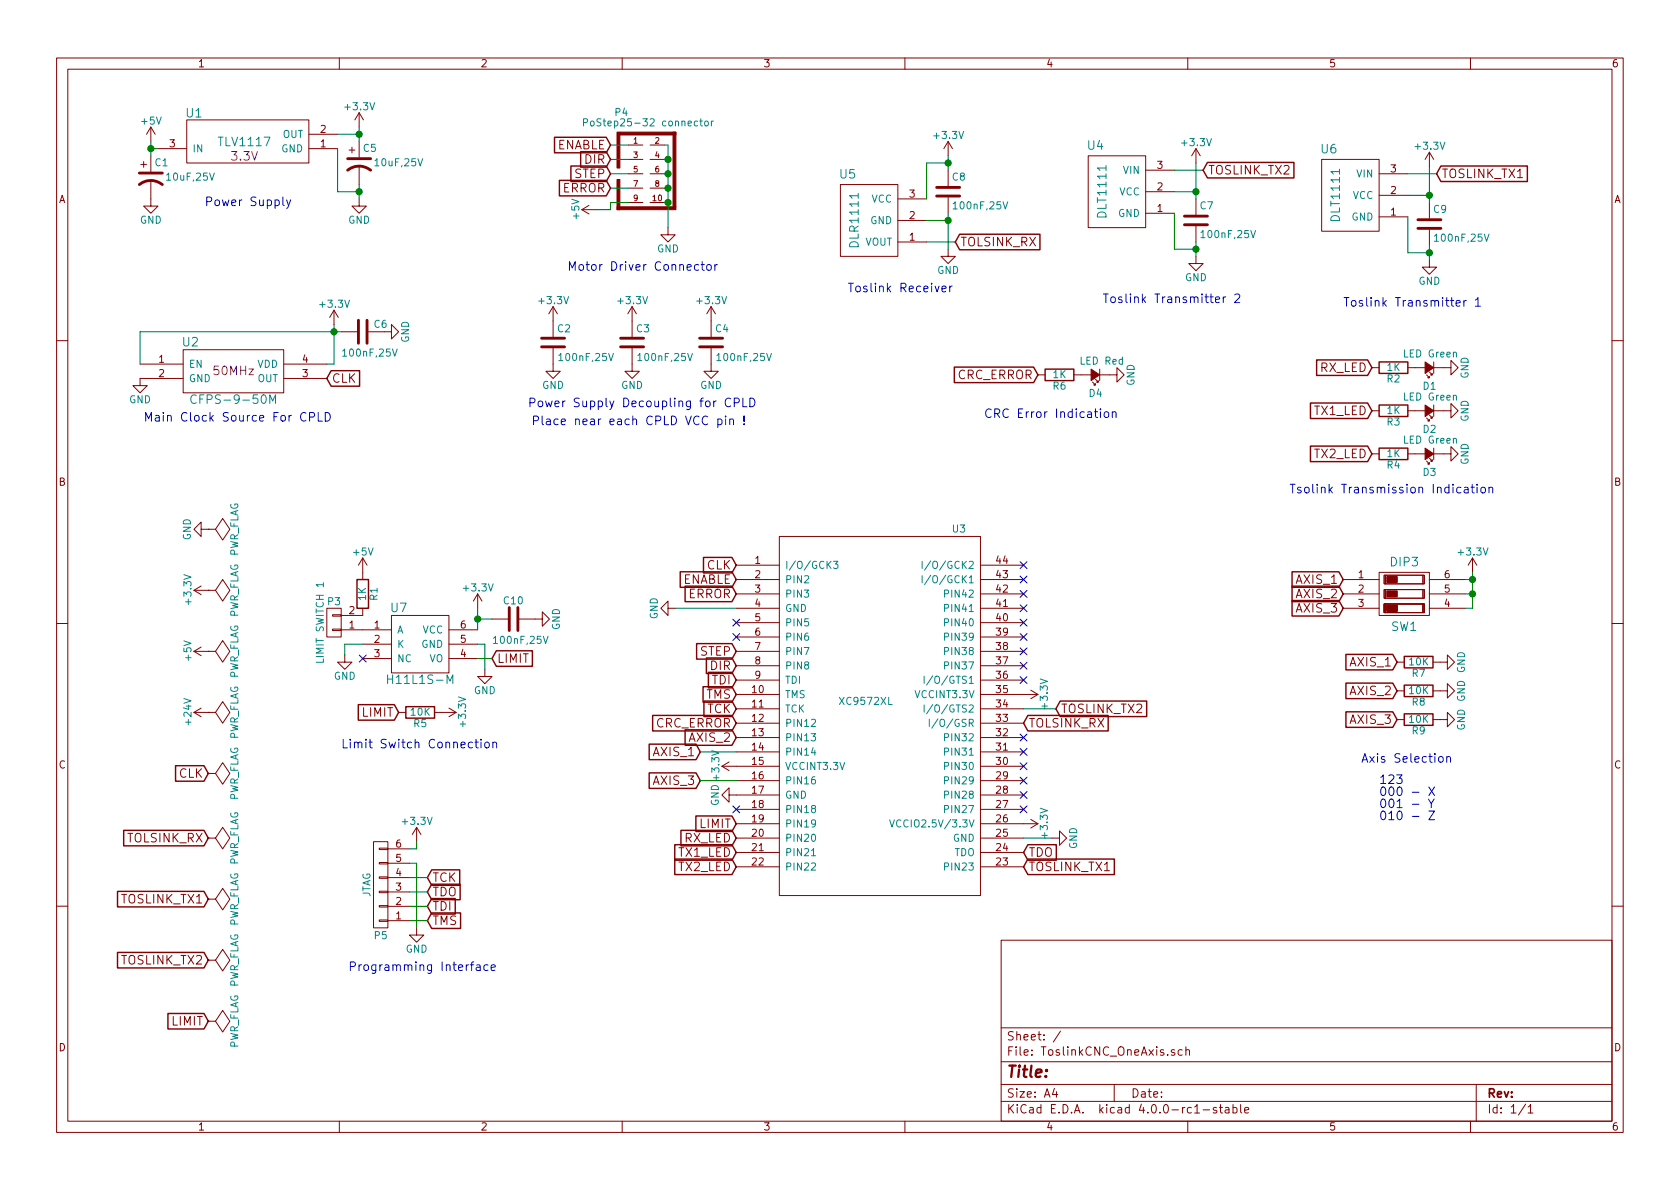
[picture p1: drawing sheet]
EESchema Schematic File Version 2
LIBS:power
LIBS:device
LIBS:transistors
LIBS:conn
LIBS:linear
LIBS:regul
LIBS:74xx
LIBS:cmos4000
LIBS:adc-dac
LIBS:memory
LIBS:xilinx
LIBS:microcontrollers
LIBS:dsp
LIBS:microchip
LIBS:analog_switches
LIBS:motorola
LIBS:texas
LIBS:intel
LIBS:audio
LIBS:interface
LIBS:digital-audio
LIBS:philips
LIBS:display
LIBS:cypress
LIBS:siliconi
LIBS:opto
LIBS:atmel
LIBS:contrib
LIBS:valves
LIBS:xc9572xl
LIBS:sw_dip
LIBS:ToslinkCNC_OneAxis-cache
EELAYER 25 0
EELAYER END
$Descr A4 11693 8268
encoding utf-8
Sheet 1 1
Title ""
Date ""
Rev ""
Comp ""
Comment1 ""
Comment2 ""
Comment3 ""
Comment4 ""
$EndDescr
$Comp
L ASV_XO_50MHZ U2
U 1 1
P 1625 2575
F 0 "U2" H 1325 2775 60  0000 C CNN
F 1 "CFPS-9-50M" H 1625 2375 60  0000 C CNN
F 2 "CFPS-9-50M:CFPS-9-50M" H 1375 2775 60  0001 C CNN
F 3 "" H 1625 2575 60  0000 C CNN
F 4 "50MHz" H 1625 2575 60  0000 C CNN "Field4"
	1    1625 2575
	1    0    0    -1  
$EndComp
$Comp
L DLT1111 U6
U 1 1
P 9400 1350
F 0 "U6" V 9725 1500 60  0000 C CNN
F 1 "DLT1111" H 9400 1450 60  0000 C CNN
F 2 "VQFP44:DLT1111" H 9400 850 60  0001 C CNN
F 3 "" H 9400 850 60  0000 C CNN
	1    9400 1350
	0    -1   -1   0   
$EndComp
$Comp
L TLV1117 U1
U 1 1
P 1700 925
F 0 "U1" H 2050 775 60  0000 C CNN
F 1 "TLV1117" H 1700 975 60  0000 C CNN
F 2 "VQFP44:SOT-223" H 1700 775 60  0001 C CNN
F 3 "" H 1600 475 60  0000 C CNN
F 4 "3.3V" H 1700 1075 60  0000 C CNN "Note"
	1    1700 925 
	-1   0    0    1   
$EndComp
$Comp
L XC9572XL U3
U 1 1
P 6125 4975
F 0 "U3" H 6675 6275 50  0000 C CNN
F 1 "XC9572XL" H 6025 5075 50  0000 C CNN
F 2 "VQFP44:VQFP44" H 6075 4875 50  0001 C CNN
F 3 "" H 6125 4975 50  0001 C CNN
	1    6125 4975
	1    0    0    -1  
$EndComp
$Comp
L PoStep25-32_connector P4
U 1 1
P 4575 1200
F 0 "P4" H 4325 1625 50  0000 C CNN
F 1 "PoStep25-32 connector" H 4050 1525 50  0000 L BNN
F 2 "VQFP44:VASCH5x2" H 4525 900 50  0001 C CNN
F 3 "" H 4575 1200 60  0000 C CNN
	1    4575 1200
	1    0    0    -1  
$EndComp
$Comp
L GND #PWR24
U 1 1
P 4650 1575
F 0 "#PWR24" H 4650 1325 50  0001 C CNN
F 1 "GND" H 4650 1425 50  0000 C CNN
F 2 "" H 4650 1575 60  0000 C CNN
F 3 "" H 4650 1575 60  0000 C CNN
	1    4650 1575
	1    0    0    -1  
$EndComp
Wire Wire Line
	4625 1000 4650 1000
Wire Wire Line
	4625 1100 4650 1100
Connection ~ 4650 1100
Wire Wire Line
	4650 1200 4625 1200
Connection ~ 4650 1200
Wire Wire Line
	4650 1300 4625 1300
Connection ~ 4650 1300
Wire Wire Line
	4650 1400 4625 1400
Connection ~ 4650 1400
Wire Wire Line
	4650 1000 4650 1575
Wire Wire Line
	4375 1000 4250 1000
Wire Wire Line
	4375 1100 4250 1100
Wire Wire Line
	4375 1200 4250 1200
Wire Wire Line
	4375 1300 4250 1300
Text GLabel 4250 1000 0    60   Input ~ 0
ENABLE
Text GLabel 4250 1100 0    60   Input ~ 0
DIR
Text GLabel 4250 1200 0    60   Input ~ 0
STEP
Text GLabel 4250 1300 0    60   Input ~ 0
ERROR
$Comp
L DLR1111 U5
U 1 1
P 6050 1525
F 0 "U5" V 6375 1675 60  0000 C CNN
F 1 "DLR1111" H 6050 1625 60  0000 C CNN
F 2 "VQFP44:DLR1111" H 6050 1025 60  0001 C CNN
F 3 "" H 6050 1025 60  0000 C CNN
	1    6050 1525
	0    -1   -1   0   
$EndComp
$Comp
L C C8
U 1 1
P 6600 1325
F 0 "C8" H 6625 1425 50  0000 L CNN
F 1 "100nF,25V" H 6625 1225 50  0000 L CNN
F 2 "Capacitors_SMD:C_0603_HandSoldering" H 6638 1175 30  0001 C CNN
F 3 "" H 6600 1325 60  0000 C CNN
	1    6600 1325
	1    0    0    -1  
$EndComp
Wire Wire Line
	6450 1525 6600 1525
Wire Wire Line
	6600 1475 6600 1725
Connection ~ 6600 1525
Wire Wire Line
	6450 1675 6650 1675
Text GLabel 6650 1675 2    60   Input ~ 0
TOLSINK_RX
Wire Wire Line
	6600 1075 6600 1175
Wire Wire Line
	6600 1125 6450 1125
Wire Wire Line
	6450 1125 6450 1375
Connection ~ 6600 1125
$Comp
L +3.3V #PWR31
U 1 1
P 6600 1075
F 0 "#PWR31" H 6600 925 50  0001 C CNN
F 1 "+3.3V" H 6600 1215 50  0000 C CNN
F 2 "" H 6600 1075 60  0000 C CNN
F 3 "" H 6600 1075 60  0000 C CNN
	1    6600 1075
	1    0    0    -1  
$EndComp
$Comp
L GND #PWR32
U 1 1
P 6600 1725
F 0 "#PWR32" H 6600 1475 50  0001 C CNN
F 1 "GND" H 6600 1575 50  0000 C CNN
F 2 "" H 6600 1725 60  0000 C CNN
F 3 "" H 6600 1725 60  0000 C CNN
	1    6600 1725
	1    0    0    -1  
$EndComp
$Comp
L C C9
U 1 1
P 9950 1550
F 0 "C9" H 9975 1650 50  0000 L CNN
F 1 "100nF,25V" H 9975 1450 50  0000 L CNN
F 2 "Capacitors_SMD:C_0603_HandSoldering" H 9988 1400 30  0001 C CNN
F 3 "" H 9950 1550 60  0000 C CNN
	1    9950 1550
	1    0    0    -1  
$EndComp
Wire Wire Line
	9800 1350 9950 1350
Wire Wire Line
	9950 1150 9950 1400
Wire Wire Line
	9800 1500 9800 1750
Wire Wire Line
	9800 1750 9950 1750
Wire Wire Line
	9950 1700 9950 1800
$Comp
L GND #PWR46
U 1 1
P 9950 1800
F 0 "#PWR46" H 9950 1550 50  0001 C CNN
F 1 "GND" H 9950 1650 50  0000 C CNN
F 2 "" H 9950 1800 60  0000 C CNN
F 3 "" H 9950 1800 60  0000 C CNN
	1    9950 1800
	1    0    0    -1  
$EndComp
Connection ~ 9950 1750
$Comp
L +3.3V #PWR45
U 1 1
P 9950 1150
F 0 "#PWR45" H 9950 1000 50  0001 C CNN
F 1 "+3.3V" H 9950 1290 50  0000 C CNN
F 2 "" H 9950 1150 60  0000 C CNN
F 3 "" H 9950 1150 60  0000 C CNN
	1    9950 1150
	1    0    0    -1  
$EndComp
Connection ~ 9950 1350
Wire Wire Line
	9800 1200 10000 1200
Text GLabel 10000 1200 2    60   Input ~ 0
TOSLINK_TX1
$Comp
L +5V #PWR6
U 1 1
P 1050 975
F 0 "#PWR6" H 1050 825 50  0001 C CNN
F 1 "+5V" H 1050 1115 50  0000 C CNN
F 2 "" H 1050 975 60  0000 C CNN
F 3 "" H 1050 975 60  0000 C CNN
	1    1050 975 
	1    0    0    -1  
$EndComp
$Comp
L +3.3V #PWR16
U 1 1
P 2500 875
F 0 "#PWR16" H 2500 725 50  0001 C CNN
F 1 "+3.3V" H 2500 1015 50  0000 C CNN
F 2 "" H 2500 875 60  0000 C CNN
F 3 "" H 2500 875 60  0000 C CNN
	1    2500 875 
	1    0    0    -1  
$EndComp
$Comp
L CP1 C5
U 1 1
P 2500 1125
F 0 "C5" H 2525 1225 50  0000 L CNN
F 1 "10uF,25V" H 2600 1125 50  0000 L CNN
F 2 "VQFP44:TantalC_SizeB_EIA-3528_HandSoldering" H 2500 1125 60  0001 C CNN
F 3 "" H 2500 1125 60  0000 C CNN
	1    2500 1125
	1    0    0    -1  
$EndComp
$Comp
L CP1 C1
U 1 1
P 1050 1225
F 0 "C1" H 1075 1325 50  0000 L CNN
F 1 "10uF,25V" H 1150 1225 50  0000 L CNN
F 2 "VQFP44:TantalC_SizeB_EIA-3528_HandSoldering" H 1050 1225 60  0001 C CNN
F 3 "" H 1050 1225 60  0000 C CNN
	1    1050 1225
	1    0    0    -1  
$EndComp
Wire Wire Line
	1050 975  1050 1075
Wire Wire Line
	1050 1025 1100 1025
Connection ~ 1050 1025
$Comp
L GND #PWR7
U 1 1
P 1050 1375
F 0 "#PWR7" H 1050 1125 50  0001 C CNN
F 1 "GND" H 1050 1225 50  0000 C CNN
F 2 "" H 1050 1375 60  0000 C CNN
F 3 "" H 1050 1375 60  0000 C CNN
	1    1050 1375
	1    0    0    -1  
$EndComp
Wire Wire Line
	2350 925  2500 925 
$Comp
L GND #PWR17
U 1 1
P 2500 1375
F 0 "#PWR17" H 2500 1125 50  0001 C CNN
F 1 "GND" H 2500 1225 50  0000 C CNN
F 2 "" H 2500 1375 60  0000 C CNN
F 3 "" H 2500 1375 60  0000 C CNN
	1    2500 1375
	1    0    0    -1  
$EndComp
Wire Wire Line
	2350 1025 2350 1325
Wire Wire Line
	2350 1325 2500 1325
Wire Wire Line
	2500 1275 2500 1375
Wire Wire Line
	2500 875  2500 975 
Connection ~ 2500 1325
Connection ~ 2500 925 
$Comp
L C C6
U 1 1
P 2525 2300
F 0 "C6" V 2475 2375 50  0000 L CNN
F 1 "100nF,25V" V 2675 2150 50  0000 L CNN
F 2 "Capacitors_SMD:C_0603_HandSoldering" H 2563 2150 30  0001 C CNN
F 3 "" H 2525 2300 60  0000 C CNN
	1    2525 2300
	0    1    1    0   
$EndComp
$Comp
L GND #PWR5
U 1 1
P 975 2625
F 0 "#PWR5" H 975 2375 50  0001 C CNN
F 1 "GND" H 975 2475 50  0000 C CNN
F 2 "" H 975 2625 60  0000 C CNN
F 3 "" H 975 2625 60  0000 C CNN
	1    975  2625
	1    0    0    -1  
$EndComp
Wire Wire Line
	975  2525 975  2300
Text GLabel 2275 2625 2    60   Input ~ 0
CLK
$Comp
L GND #PWR19
U 1 1
P 2675 2300
F 0 "#PWR19" H 2675 2050 50  0001 C CNN
F 1 "GND" H 2675 2150 50  0000 C CNN
F 2 "" H 2675 2300 60  0000 C CNN
F 3 "" H 2675 2300 60  0000 C CNN
	1    2675 2300
	0    -1   -1   0   
$EndComp
$Comp
L +3.3V #PWR15
U 1 1
P 2325 2250
F 0 "#PWR15" H 2325 2100 50  0001 C CNN
F 1 "+3.3V" H 2325 2390 50  0000 C CNN
F 2 "" H 2325 2250 60  0000 C CNN
F 3 "" H 2325 2250 60  0000 C CNN
	1    2325 2250
	1    0    0    -1  
$EndComp
Wire Wire Line
	975  2300 2375 2300
Wire Wire Line
	2325 2250 2325 2525
Wire Wire Line
	2325 2525 2275 2525
Connection ~ 2325 2300
$Comp
L CONN_01X02 P3
U 1 1
P 2325 4325
F 0 "P3" H 2325 4175 50  0000 C CNN
F 1 "LIMIT SWITCH 1" V 2425 4325 50  0000 C CNN
F 2 "Socket_Strips:Socket_Strip_Straight_1x02" H 2325 4325 60  0001 C CNN
F 3 "" H 2325 4325 60  0000 C CNN
	1    2325 4325
	-1   0    0    1   
$EndComp
$Comp
L GND #PWR14
U 1 1
P 3375 4650
F 0 "#PWR14" H 3375 4400 50  0001 C CNN
F 1 "GND" H 3375 4500 50  0000 C CNN
F 2 "" H 3375 4650 60  0000 C CNN
F 3 "" H 3375 4650 60  0000 C CNN
	1    3375 4650
	1    0    0    -1  
$EndComp
Text GLabel 3425 4575 2    60   Input ~ 0
LIMIT
$Comp
L CONN_01X06 P5
U 1 1
P 2650 6150
F 0 "P5" H 2650 6500 50  0000 C CNN
F 1 "JTAG" V 2750 6150 50  0000 C CNN
F 2 "Socket_Strips:Socket_Strip_Straight_1x06" H 2650 6150 60  0001 C CNN
F 3 "" H 2650 6150 60  0000 C CNN
	1    2650 6150
	-1   0    0    1   
$EndComp
$Comp
L +3.3V #PWR11
U 1 1
P 2900 5850
F 0 "#PWR11" H 2900 5700 50  0001 C CNN
F 1 "+3.3V" H 2900 5990 50  0000 C CNN
F 2 "" H 2900 5850 60  0000 C CNN
F 3 "" H 2900 5850 60  0000 C CNN
	1    2900 5850
	1    0    0    -1  
$EndComp
$Comp
L GND #PWR12
U 1 1
P 2900 6450
F 0 "#PWR12" H 2900 6200 50  0001 C CNN
F 1 "GND" H 2900 6300 50  0000 C CNN
F 2 "" H 2900 6450 60  0000 C CNN
F 3 "" H 2900 6450 60  0000 C CNN
	1    2900 6450
	1    0    0    -1  
$EndComp
Text GLabel 2975 6100 2    60   Input ~ 0
TCK
Text GLabel 2975 6200 2    60   Input ~ 0
TDO
Text GLabel 2975 6300 2    60   Input ~ 0
TDI
Text GLabel 2975 6400 2    60   Input ~ 0
TMS
Wire Wire Line
	2850 6000 2900 6000
Wire Wire Line
	2900 6000 2900 6450
Wire Wire Line
	2850 5900 2900 5900
Wire Wire Line
	2900 5900 2900 5850
Wire Wire Line
	2850 6100 2975 6100
Wire Wire Line
	2850 6200 2975 6200
Wire Wire Line
	2850 6300 2975 6300
Wire Wire Line
	2850 6400 2975 6400
Text GLabel 5125 3925 0    60   Input ~ 0
CLK
$Comp
L GND #PWR21
U 1 1
P 4700 4225
F 0 "#PWR21" H 4700 3975 50  0001 C CNN
F 1 "GND" H 4700 4075 50  0000 C CNN
F 2 "" H 4700 4225 60  0000 C CNN
F 3 "" H 4700 4225 60  0000 C CNN
	1    4700 4225
	0    1    1    0   
$EndComp
$Comp
L GND #PWR23
U 1 1
P 5125 5525
F 0 "#PWR23" H 5125 5275 50  0001 C CNN
F 1 "GND" H 5125 5375 50  0000 C CNN
F 2 "" H 5125 5525 60  0000 C CNN
F 3 "" H 5125 5525 60  0000 C CNN
	1    5125 5525
	0    1    1    0   
$EndComp
$Comp
L GND #PWR35
U 1 1
P 7325 5825
F 0 "#PWR35" H 7325 5575 50  0001 C CNN
F 1 "GND" H 7325 5675 50  0000 C CNN
F 2 "" H 7325 5825 60  0000 C CNN
F 3 "" H 7325 5825 60  0000 C CNN
	1    7325 5825
	0    -1   -1   0   
$EndComp
$Comp
L +3.3V #PWR22
U 1 1
P 5125 5325
F 0 "#PWR22" H 5125 5175 50  0001 C CNN
F 1 "+3.3V" H 5125 5465 50  0000 C CNN
F 2 "" H 5125 5325 60  0000 C CNN
F 3 "" H 5125 5325 60  0000 C CNN
	1    5125 5325
	0    -1   -1   0   
$EndComp
$Comp
L +3.3V #PWR34
U 1 1
P 7125 5725
F 0 "#PWR34" H 7125 5575 50  0001 C CNN
F 1 "+3.3V" H 7125 5865 50  0000 C CNN
F 2 "" H 7125 5725 60  0000 C CNN
F 3 "" H 7125 5725 60  0000 C CNN
	1    7125 5725
	0    1    1    0   
$EndComp
$Comp
L +3.3V #PWR33
U 1 1
P 7125 4825
F 0 "#PWR33" H 7125 4675 50  0001 C CNN
F 1 "+3.3V" H 7125 4965 50  0000 C CNN
F 2 "" H 7125 4825 60  0000 C CNN
F 3 "" H 7125 4825 60  0000 C CNN
	1    7125 4825
	0    1    1    0   
$EndComp
$Comp
L C C2
U 1 1
P 3850 2375
F 0 "C2" H 3725 2275 50  0000 L CNN
F 1 "100nF,25V" H 3425 2475 50  0000 L CNN
F 2 "Capacitors_SMD:C_0603_HandSoldering" H 3888 2225 30  0001 C CNN
F 3 "" H 3850 2375 60  0000 C CNN
	1    3850 2375
	-1   0    0    1   
$EndComp
$Comp
L C C3
U 1 1
P 4400 2375
F 0 "C3" H 4275 2275 50  0000 L CNN
F 1 "100nF,25V" H 3975 2475 50  0000 L CNN
F 2 "Capacitors_SMD:C_0603_HandSoldering" H 4438 2225 30  0001 C CNN
F 3 "" H 4400 2375 60  0000 C CNN
	1    4400 2375
	-1   0    0    1   
$EndComp
$Comp
L C C4
U 1 1
P 4950 2375
F 0 "C4" H 4825 2275 50  0000 L CNN
F 1 "100nF,25V" H 4525 2475 50  0000 L CNN
F 2 "Capacitors_SMD:C_0603_HandSoldering" H 4988 2225 30  0001 C CNN
F 3 "" H 4950 2375 60  0000 C CNN
	1    4950 2375
	-1   0    0    1   
$EndComp
$Comp
L +3.3V #PWR25
U 1 1
P 3850 2225
F 0 "#PWR25" H 3850 2075 50  0001 C CNN
F 1 "+3.3V" H 3850 2365 50  0000 C CNN
F 2 "" H 3850 2225 60  0000 C CNN
F 3 "" H 3850 2225 60  0000 C CNN
	1    3850 2225
	1    0    0    -1  
$EndComp
$Comp
L +3.3V #PWR27
U 1 1
P 4400 2225
F 0 "#PWR27" H 4400 2075 50  0001 C CNN
F 1 "+3.3V" H 4400 2365 50  0000 C CNN
F 2 "" H 4400 2225 60  0000 C CNN
F 3 "" H 4400 2225 60  0000 C CNN
	1    4400 2225
	1    0    0    -1  
$EndComp
$Comp
L +3.3V #PWR29
U 1 1
P 4950 2225
F 0 "#PWR29" H 4950 2075 50  0001 C CNN
F 1 "+3.3V" H 4950 2365 50  0000 C CNN
F 2 "" H 4950 2225 60  0000 C CNN
F 3 "" H 4950 2225 60  0000 C CNN
	1    4950 2225
	1    0    0    -1  
$EndComp
$Comp
L GND #PWR26
U 1 1
P 3850 2525
F 0 "#PWR26" H 3850 2275 50  0001 C CNN
F 1 "GND" H 3850 2375 50  0000 C CNN
F 2 "" H 3850 2525 60  0000 C CNN
F 3 "" H 3850 2525 60  0000 C CNN
	1    3850 2525
	1    0    0    -1  
$EndComp
$Comp
L GND #PWR28
U 1 1
P 4400 2525
F 0 "#PWR28" H 4400 2275 50  0001 C CNN
F 1 "GND" H 4400 2375 50  0000 C CNN
F 2 "" H 4400 2525 60  0000 C CNN
F 3 "" H 4400 2525 60  0000 C CNN
	1    4400 2525
	1    0    0    -1  
$EndComp
$Comp
L GND #PWR30
U 1 1
P 4950 2525
F 0 "#PWR30" H 4950 2275 50  0001 C CNN
F 1 "GND" H 4950 2375 50  0000 C CNN
F 2 "" H 4950 2525 60  0000 C CNN
F 3 "" H 4950 2525 60  0000 C CNN
	1    4950 2525
	1    0    0    -1  
$EndComp
Text GLabel 5125 4725 0    60   Input ~ 0
TDI
Text GLabel 5125 4825 0    60   Input ~ 0
TMS
Text GLabel 5125 4925 0    60   Input ~ 0
TCK
Text GLabel 7125 5925 2    60   Input ~ 0
TDO
Text GLabel 7125 5025 2    60   Input ~ 0
TOLSINK_RX
Text GLabel 7350 4925 2    60   Input ~ 0
TOSLINK_TX2
Text GLabel 5125 5725 0    60   Input ~ 0
LIMIT
Text GLabel 5125 4025 0    60   Input ~ 0
ENABLE
Text GLabel 5125 4525 0    60   Input ~ 0
STEP
Text GLabel 5125 4625 0    60   Input ~ 0
DIR
Text GLabel 5125 4125 0    60   Input ~ 0
ERROR
NoConn ~ 5125 4325
NoConn ~ 5125 5625
NoConn ~ 7125 4225
NoConn ~ 7125 4625
NoConn ~ 7125 4725
NoConn ~ 7125 5625
Wire Wire Line
	7125 5825 7325 5825
$Comp
L GND #PWR1
U 1 1
P 1450 3675
F 0 "#PWR1" H 1450 3425 50  0001 C CNN
F 1 "GND" H 1450 3525 50  0000 C CNN
F 2 "" H 1450 3675 60  0000 C CNN
F 3 "" H 1450 3675 60  0000 C CNN
	1    1450 3675
	0    1    1    0   
$EndComp
$Comp
L PWR_FLAG #FLG1
U 1 1
P 1450 3675
F 0 "#FLG1" H 1450 3770 50  0001 C CNN
F 1 "PWR_FLAG" H 1450 3855 50  0000 C CNN
F 2 "" H 1450 3675 60  0000 C CNN
F 3 "" H 1450 3675 60  0000 C CNN
	1    1450 3675
	0    1    1    0   
$EndComp
$Comp
L +5V #PWR3
U 1 1
P 1450 4525
F 0 "#PWR3" H 1450 4375 50  0001 C CNN
F 1 "+5V" H 1450 4665 50  0000 C CNN
F 2 "" H 1450 4525 60  0000 C CNN
F 3 "" H 1450 4525 60  0000 C CNN
	1    1450 4525
	0    -1   -1   0   
$EndComp
$Comp
L PWR_FLAG #FLG3
U 1 1
P 1450 4525
F 0 "#FLG3" H 1450 4620 50  0001 C CNN
F 1 "PWR_FLAG" H 1450 4705 50  0000 C CNN
F 2 "" H 1450 4525 60  0000 C CNN
F 3 "" H 1450 4525 60  0000 C CNN
	1    1450 4525
	0    1    1    0   
$EndComp
$Comp
L +24V #PWR4
U 1 1
P 1450 4950
F 0 "#PWR4" H 1450 4800 50  0001 C CNN
F 1 "+24V" H 1450 5090 50  0000 C CNN
F 2 "" H 1450 4950 60  0000 C CNN
F 3 "" H 1450 4950 60  0000 C CNN
	1    1450 4950
	0    -1   -1   0   
$EndComp
$Comp
L PWR_FLAG #FLG4
U 1 1
P 1450 4950
F 0 "#FLG4" H 1450 5045 50  0001 C CNN
F 1 "PWR_FLAG" H 1450 5130 50  0000 C CNN
F 2 "" H 1450 4950 60  0000 C CNN
F 3 "" H 1450 4950 60  0000 C CNN
	1    1450 4950
	0    1    1    0   
$EndComp
Text GLabel 1450 5375 0    60   Input ~ 0
CLK
$Comp
L PWR_FLAG #FLG5
U 1 1
P 1450 5375
F 0 "#FLG5" H 1450 5470 50  0001 C CNN
F 1 "PWR_FLAG" H 1450 5555 50  0000 C CNN
F 2 "" H 1450 5375 60  0000 C CNN
F 3 "" H 1450 5375 60  0000 C CNN
	1    1450 5375
	0    1    1    0   
$EndComp
Text GLabel 1450 5825 0    60   Input ~ 0
TOLSINK_RX
Text GLabel 1450 6250 0    60   Input ~ 0
TOSLINK_TX1
$Comp
L PWR_FLAG #FLG6
U 1 1
P 1450 5825
F 0 "#FLG6" H 1450 5920 50  0001 C CNN
F 1 "PWR_FLAG" H 1450 6005 50  0000 C CNN
F 2 "" H 1450 5825 60  0000 C CNN
F 3 "" H 1450 5825 60  0000 C CNN
	1    1450 5825
	0    1    1    0   
$EndComp
$Comp
L PWR_FLAG #FLG7
U 1 1
P 1450 6250
F 0 "#FLG7" H 1450 6345 50  0001 C CNN
F 1 "PWR_FLAG" H 1450 6430 50  0000 C CNN
F 2 "" H 1450 6250 60  0000 C CNN
F 3 "" H 1450 6250 60  0000 C CNN
	1    1450 6250
	0    1    1    0   
$EndComp
$Comp
L H11L1S-M U7
U 1 1
P 2875 4475
F 0 "U7" H 2775 4725 60  0000 C CNN
F 1 "H11L1S-M" H 2925 4225 60  0000 C CNN
F 2 "VQFP44:H11L1S-M" H 2875 4475 60  0001 C CNN
F 3 "" H 2875 4475 60  0000 C CNN
	1    2875 4475
	1    0    0    -1  
$EndComp
$Comp
L R R1
U 1 1
P 2525 4125
F 0 "R1" V 2605 4125 50  0000 C CNN
F 1 "1K" V 2525 4125 50  0000 C CNN
F 2 "Resistors_SMD:R_0603_HandSoldering" V 2455 4125 30  0001 C CNN
F 3 "" H 2525 4125 30  0000 C CNN
	1    2525 4125
	1    0    0    -1  
$EndComp
NoConn ~ 2525 4575
$Comp
L GND #PWR8
U 1 1
P 2400 4550
F 0 "#PWR8" H 2400 4300 50  0001 C CNN
F 1 "GND" H 2400 4400 50  0000 C CNN
F 2 "" H 2400 4550 60  0000 C CNN
F 3 "" H 2400 4550 60  0000 C CNN
	1    2400 4550
	1    0    0    -1  
$EndComp
Wire Wire Line
	3325 4475 3375 4475
Wire Wire Line
	3375 4475 3375 4650
Wire Wire Line
	3325 4575 3425 4575
$Comp
L C C10
U 1 1
P 3575 4300
F 0 "C10" V 3450 4225 50  0000 L CNN
F 1 "100nF,25V" V 3725 4150 50  0000 L CNN
F 2 "Capacitors_SMD:C_0603_HandSoldering" H 3613 4150 30  0001 C CNN
F 3 "" H 3575 4300 60  0000 C CNN
	1    3575 4300
	0    1    1    0   
$EndComp
$Comp
L +3.3V #PWR13
U 1 1
P 3325 4225
F 0 "#PWR13" H 3325 4075 50  0001 C CNN
F 1 "+3.3V" H 3325 4365 50  0000 C CNN
F 2 "" H 3325 4225 60  0000 C CNN
F 3 "" H 3325 4225 60  0000 C CNN
	1    3325 4225
	1    0    0    -1  
$EndComp
Wire Wire Line
	3325 4225 3325 4375
Wire Wire Line
	3325 4300 3425 4300
Connection ~ 3325 4300
$Comp
L GND #PWR18
U 1 1
P 3725 4300
F 0 "#PWR18" H 3725 4050 50  0001 C CNN
F 1 "GND" H 3725 4150 50  0000 C CNN
F 2 "" H 3725 4300 60  0000 C CNN
F 3 "" H 3725 4300 60  0000 C CNN
	1    3725 4300
	0    -1   -1   0   
$EndComp
Wire Wire Line
	2525 4475 2400 4475
Wire Wire Line
	2400 4475 2400 4550
Text Notes 3675 2825 0    60   ~ 0
Power Supply Decoupling for CPLD
Text GLabel 2775 4950 0    60   Input ~ 0
LIMIT
$Comp
L R R5
U 1 1
P 2925 4950
F 0 "R5" V 3005 4950 50  0000 C CNN
F 1 "10K" V 2925 4950 50  0000 C CNN
F 2 "Resistors_SMD:R_0603_HandSoldering" V 2855 4950 30  0001 C CNN
F 3 "" H 2925 4950 30  0000 C CNN
	1    2925 4950
	0    1    1    0   
$EndComp
$Comp
L +3.3V #PWR10
U 1 1
P 3075 4950
F 0 "#PWR10" H 3075 4800 50  0001 C CNN
F 1 "+3.3V" H 3075 5090 50  0000 C CNN
F 2 "" H 3075 4950 60  0000 C CNN
F 3 "" H 3075 4950 60  0000 C CNN
	1    3075 4950
	0    1    1    0   
$EndComp
Text GLabel 1450 7100 0    60   Input ~ 0
LIMIT
$Comp
L PWR_FLAG #FLG9
U 1 1
P 1450 7100
F 0 "#FLG9" H 1450 7195 50  0001 C CNN
F 1 "PWR_FLAG" H 1450 7280 50  0000 C CNN
F 2 "" H 1450 7100 60  0000 C CNN
F 3 "" H 1450 7100 60  0000 C CNN
	1    1450 7100
	0    1    1    0   
$EndComp
Wire Wire Line
	5125 4225 4700 4225
NoConn ~ 7125 5125
NoConn ~ 5125 4425
NoConn ~ 7125 5225
NoConn ~ 7125 5325
NoConn ~ 7125 5425
NoConn ~ 7125 5525
$Comp
L DLT1111 U4
U 1 1
P 7775 1325
F 0 "U4" V 8100 1475 60  0000 C CNN
F 1 "DLT1111" H 7775 1425 60  0000 C CNN
F 2 "VQFP44:DLT1111" H 7775 825 60  0001 C CNN
F 3 "" H 7775 825 60  0000 C CNN
	1    7775 1325
	0    -1   -1   0   
$EndComp
$Comp
L C C7
U 1 1
P 8325 1525
F 0 "C7" H 8350 1625 50  0000 L CNN
F 1 "100nF,25V" H 8350 1425 50  0000 L CNN
F 2 "Capacitors_SMD:C_0603_HandSoldering" H 8363 1375 30  0001 C CNN
F 3 "" H 8325 1525 60  0000 C CNN
	1    8325 1525
	1    0    0    -1  
$EndComp
Wire Wire Line
	8175 1325 8325 1325
Wire Wire Line
	8325 1125 8325 1375
Wire Wire Line
	8175 1475 8175 1725
Wire Wire Line
	8175 1725 8325 1725
Wire Wire Line
	8325 1675 8325 1775
$Comp
L GND #PWR37
U 1 1
P 8325 1775
F 0 "#PWR37" H 8325 1525 50  0001 C CNN
F 1 "GND" H 8325 1625 50  0000 C CNN
F 2 "" H 8325 1775 60  0000 C CNN
F 3 "" H 8325 1775 60  0000 C CNN
	1    8325 1775
	1    0    0    -1  
$EndComp
Connection ~ 8325 1725
$Comp
L +3.3V #PWR36
U 1 1
P 8325 1125
F 0 "#PWR36" H 8325 975 50  0001 C CNN
F 1 "+3.3V" H 8325 1265 50  0000 C CNN
F 2 "" H 8325 1125 60  0000 C CNN
F 3 "" H 8325 1125 60  0000 C CNN
	1    8325 1125
	1    0    0    -1  
$EndComp
Connection ~ 8325 1325
Wire Wire Line
	8175 1175 8375 1175
Text GLabel 8375 1175 2    60   Input ~ 0
TOSLINK_TX2
Text GLabel 7125 6025 2    60   Input ~ 0
TOSLINK_TX1
$Comp
L +5V #PWR20
U 1 1
P 4150 1450
F 0 "#PWR20" H 4150 1300 50  0001 C CNN
F 1 "+5V" H 4150 1590 50  0000 C CNN
F 2 "" H 4150 1450 60  0000 C CNN
F 3 "" H 4150 1450 60  0000 C CNN
	1    4150 1450
	0    -1   -1   0   
$EndComp
Text GLabel 1450 6675 0    60   Input ~ 0
TOSLINK_TX2
$Comp
L PWR_FLAG #FLG8
U 1 1
P 1450 6675
F 0 "#FLG8" H 1450 6770 50  0001 C CNN
F 1 "PWR_FLAG" H 1450 6855 50  0000 C CNN
F 2 "" H 1450 6675 60  0000 C CNN
F 3 "" H 1450 6675 60  0000 C CNN
	1    1450 6675
	0    1    1    0   
$EndComp
Text GLabel 9550 2550 0    60   Input ~ 0
RX_LED
$Comp
L R R2
U 1 1
P 9700 2550
F 0 "R2" V 9780 2550 50  0000 C CNN
F 1 "1K" V 9700 2550 50  0000 C CNN
F 2 "Resistors_SMD:R_0603_HandSoldering" V 9630 2550 30  0001 C CNN
F 3 "" H 9700 2550 30  0000 C CNN
	1    9700 2550
	0    1    1    0   
$EndComp
$Comp
L Led_Small D1
U 1 1
P 9950 2550
F 0 "D1" H 9900 2675 50  0000 L CNN
F 1 "LED Green" H 9750 2450 50  0000 L CNN
F 2 "VQFP44:LED_0603_HandSoldering" V 9950 2550 60  0001 C CNN
F 3 "" V 9950 2550 60  0000 C CNN
	1    9950 2550
	-1   0    0    1   
$EndComp
$Comp
L GND #PWR38
U 1 1
P 10050 2550
F 0 "#PWR38" H 10050 2300 50  0001 C CNN
F 1 "GND" H 10050 2400 50  0000 C CNN
F 2 "" H 10050 2550 60  0000 C CNN
F 3 "" H 10050 2550 60  0000 C CNN
	1    10050 2550
	0    -1   -1   0   
$EndComp
$Comp
L R R3
U 1 1
P 9700 2850
F 0 "R3" V 9780 2850 50  0000 C CNN
F 1 "1K" V 9700 2850 50  0000 C CNN
F 2 "Resistors_SMD:R_0603_HandSoldering" V 9630 2850 30  0001 C CNN
F 3 "" H 9700 2850 30  0000 C CNN
	1    9700 2850
	0    1    1    0   
$EndComp
$Comp
L Led_Small D2
U 1 1
P 9950 2850
F 0 "D2" H 9900 2975 50  0000 L CNN
F 1 "LED Green" H 9750 2750 50  0000 L CNN
F 2 "VQFP44:LED_0603_HandSoldering" V 9950 2850 60  0001 C CNN
F 3 "" V 9950 2850 60  0000 C CNN
	1    9950 2850
	-1   0    0    1   
$EndComp
$Comp
L GND #PWR39
U 1 1
P 10050 2850
F 0 "#PWR39" H 10050 2600 50  0001 C CNN
F 1 "GND" H 10050 2700 50  0000 C CNN
F 2 "" H 10050 2850 60  0000 C CNN
F 3 "" H 10050 2850 60  0000 C CNN
	1    10050 2850
	0    -1   -1   0   
$EndComp
$Comp
L R R4
U 1 1
P 9700 3150
F 0 "R4" V 9780 3150 50  0000 C CNN
F 1 "1K" V 9700 3150 50  0000 C CNN
F 2 "Resistors_SMD:R_0603_HandSoldering" V 9630 3150 30  0001 C CNN
F 3 "" H 9700 3150 30  0000 C CNN
	1    9700 3150
	0    1    1    0   
$EndComp
$Comp
L Led_Small D3
U 1 1
P 9950 3150
F 0 "D3" H 9900 3275 50  0000 L CNN
F 1 "LED Green" H 9750 3050 50  0000 L CNN
F 2 "VQFP44:LED_0603_HandSoldering" V 9950 3150 60  0001 C CNN
F 3 "" V 9950 3150 60  0000 C CNN
	1    9950 3150
	-1   0    0    1   
$EndComp
$Comp
L GND #PWR40
U 1 1
P 10050 3150
F 0 "#PWR40" H 10050 2900 50  0001 C CNN
F 1 "GND" H 10050 3000 50  0000 C CNN
F 2 "" H 10050 3150 60  0000 C CNN
F 3 "" H 10050 3150 60  0000 C CNN
	1    10050 3150
	0    -1   -1   0   
$EndComp
Text GLabel 9550 2850 0    60   Input ~ 0
TX1_LED
Text GLabel 9550 3150 0    60   Input ~ 0
TX2_LED
$Comp
L R R6
U 1 1
P 7375 2600
F 0 "R6" V 7455 2600 50  0000 C CNN
F 1 "1K" V 7375 2600 50  0000 C CNN
F 2 "Resistors_SMD:R_0603_HandSoldering" V 7305 2600 30  0001 C CNN
F 3 "" H 7375 2600 30  0000 C CNN
	1    7375 2600
	0    1    1    0   
$EndComp
$Comp
L Led_Small D4
U 1 1
P 7625 2600
F 0 "D4" H 7575 2725 50  0000 L CNN
F 1 "LED Red" H 7425 2500 50  0000 L CNN
F 2 "VQFP44:LED_0603_HandSoldering" V 7625 2600 60  0001 C CNN
F 3 "" V 7625 2600 60  0000 C CNN
	1    7625 2600
	-1   0    0    1   
$EndComp
$Comp
L GND #PWR41
U 1 1
P 7725 2600
F 0 "#PWR41" H 7725 2350 50  0001 C CNN
F 1 "GND" H 7725 2450 50  0000 C CNN
F 2 "" H 7725 2600 60  0000 C CNN
F 3 "" H 7725 2600 60  0000 C CNN
	1    7725 2600
	0    -1   -1   0   
$EndComp
Text GLabel 7225 2600 0    60   Input ~ 0
CRC_ERROR
Text GLabel 5125 5025 0    60   Input ~ 0
CRC_ERROR
$Comp
L SW_DIP_3 SW1
U 1 1
P 9775 4125
F 0 "SW1" H 9775 4350 60  0000 C CNN
F 1 "DIP3" H 9775 3900 60  0000 C CNN
F 2 "OMRON_ELECTRONIC_COMPONENTS_A6S-3102-H_DIP_Switch:OMRON_ELECTRONIC_COMPONENTS_A6S-3102-H_DIP_Switch" H 9775 4125 60  0001 C CNN
F 3 "" H 9775 4125 60  0000 C CNN
	1    9775 4125
	-1   0    0    1   
$EndComp
Text GLabel 9350 4025 0    60   Input ~ 0
AXIS_1
$Comp
L +3.3V #PWR47
U 1 1
P 10250 3975
F 0 "#PWR47" H 10250 3825 50  0001 C CNN
F 1 "+3.3V" H 10250 4115 50  0000 C CNN
F 2 "" H 10250 3975 60  0000 C CNN
F 3 "" H 10250 3975 60  0000 C CNN
	1    10250 3975
	1    0    0    -1  
$EndComp
Wire Wire Line
	10250 3975 10250 4225
Wire Wire Line
	10250 4225 10200 4225
Wire Wire Line
	10200 4025 10250 4025
Connection ~ 10250 4025
Wire Wire Line
	10200 4125 10250 4125
Connection ~ 10250 4125
$Comp
L R R7
U 1 1
P 9875 4600
F 0 "R7" V 9955 4600 50  0000 C CNN
F 1 "10K" V 9875 4600 50  0000 C CNN
F 2 "Resistors_SMD:R_0603_HandSoldering" V 9805 4600 30  0001 C CNN
F 3 "" H 9875 4600 30  0000 C CNN
	1    9875 4600
	0    1    1    0   
$EndComp
$Comp
L GND #PWR42
U 1 1
P 10025 4600
F 0 "#PWR42" H 10025 4350 50  0001 C CNN
F 1 "GND" H 10025 4450 50  0000 C CNN
F 2 "" H 10025 4600 60  0000 C CNN
F 3 "" H 10025 4600 60  0000 C CNN
	1    10025 4600
	0    -1   -1   0   
$EndComp
$Comp
L R R8
U 1 1
P 9875 4800
F 0 "R8" V 9955 4800 50  0000 C CNN
F 1 "10K" V 9875 4800 50  0000 C CNN
F 2 "Resistors_SMD:R_0603_HandSoldering" V 9805 4800 30  0001 C CNN
F 3 "" H 9875 4800 30  0000 C CNN
	1    9875 4800
	0    1    1    0   
$EndComp
$Comp
L GND #PWR43
U 1 1
P 10025 4800
F 0 "#PWR43" H 10025 4550 50  0001 C CNN
F 1 "GND" H 10025 4650 50  0000 C CNN
F 2 "" H 10025 4800 60  0000 C CNN
F 3 "" H 10025 4800 60  0000 C CNN
	1    10025 4800
	0    -1   -1   0   
$EndComp
$Comp
L R R9
U 1 1
P 9875 5000
F 0 "R9" V 9955 5000 50  0000 C CNN
F 1 "10K" V 9875 5000 50  0000 C CNN
F 2 "Resistors_SMD:R_0603_HandSoldering" V 9805 5000 30  0001 C CNN
F 3 "" H 9875 5000 30  0000 C CNN
	1    9875 5000
	0    1    1    0   
$EndComp
$Comp
L GND #PWR44
U 1 1
P 10025 5000
F 0 "#PWR44" H 10025 4750 50  0001 C CNN
F 1 "GND" H 10025 4850 50  0000 C CNN
F 2 "" H 10025 5000 60  0000 C CNN
F 3 "" H 10025 5000 60  0000 C CNN
	1    10025 5000
	0    -1   -1   0   
$EndComp
Text GLabel 9350 4225 0    60   Input ~ 0
AXIS_3
Text GLabel 9350 4125 0    60   Input ~ 0
AXIS_2
Text GLabel 9725 4600 0    60   Input ~ 0
AXIS_1
Text GLabel 9725 4800 0    60   Input ~ 0
AXIS_2
Text GLabel 9725 5000 0    60   Input ~ 0
AXIS_3
Text GLabel 4875 5225 0    60   Input ~ 0
AXIS_1
Text GLabel 4875 5425 0    60   Input ~ 0
AXIS_3
Text GLabel 5125 5125 0    60   Input ~ 0
AXIS_2
$Comp
L +3.3V #PWR2
U 1 1
P 1450 4100
F 0 "#PWR2" H 1450 3950 50  0001 C CNN
F 1 "+3.3V" H 1450 4240 50  0000 C CNN
F 2 "" H 1450 4100 60  0000 C CNN
F 3 "" H 1450 4100 60  0000 C CNN
	1    1450 4100
	0    -1   -1   0   
$EndComp
$Comp
L PWR_FLAG #FLG2
U 1 1
P 1450 4100
F 0 "#FLG2" H 1450 4195 50  0001 C CNN
F 1 "PWR_FLAG" H 1450 4280 50  0000 C CNN
F 2 "" H 1450 4100 60  0000 C CNN
F 3 "" H 1450 4100 60  0000 C CNN
	1    1450 4100
	0    1    1    0   
$EndComp
$Comp
L +5V #PWR9
U 1 1
P 2525 3975
F 0 "#PWR9" H 2525 3825 50  0001 C CNN
F 1 "+5V" H 2525 4115 50  0000 C CNN
F 2 "" H 2525 3975 60  0000 C CNN
F 3 "" H 2525 3975 60  0000 C CNN
	1    2525 3975
	1    0    0    -1  
$EndComp
Text GLabel 5125 5825 0    60   Input ~ 0
RX_LED
Text GLabel 5125 5925 0    60   Input ~ 0
TX1_LED
Text GLabel 5125 6025 0    60   Input ~ 0
TX2_LED
Wire Wire Line
	7125 4925 7350 4925
NoConn ~ 7125 4325
NoConn ~ 7125 4425
NoConn ~ 7125 4525
Wire Wire Line
	4875 5225 5125 5225
Wire Wire Line
	4875 5425 5125 5425
NoConn ~ 7125 3925
NoConn ~ 7125 4025
NoConn ~ 7125 4125
Text Notes 9475 5300 0    60   ~ 0
Axis Selection
Text Notes 8975 3425 0    60   ~ 0
Tsolink Transmission Indication
Text Notes 6850 2900 0    60   ~ 0
CRC Error Indication
Text Notes 3700 2950 0    60   ~ 0
Place near each CPLD VCC pin !
Text Notes 2425 6750 0    60   ~ 0
Programming Interface
Text Notes 1000 2925 0    60   ~ 0
Main Clock Source For CPLD
Text Notes 3950 1875 0    60   ~ 0
Motor Driver Connector
Text Notes 7675 2100 0    60   ~ 0
Toslink Transmitter 2
Text Notes 5900 2025 0    60   ~ 0
Toslink Receiver
Text Notes 9350 2125 0    60   ~ 0
Toslink Transmitter 1
Text Notes 2375 5200 0    60   ~ 0
Limit Switch Connection
Wire Wire Line
	4150 1450 4250 1450
Wire Wire Line
	4250 1450 4250 1400
Wire Wire Line
	4250 1400 4375 1400
Text Notes 1425 1425 0    60   ~ 0
Power Supply
Text Notes 9600 5700 0    60   ~ 0
123\n000 - X\n001 - Y\n010 - Z
$EndSCHEMATC
